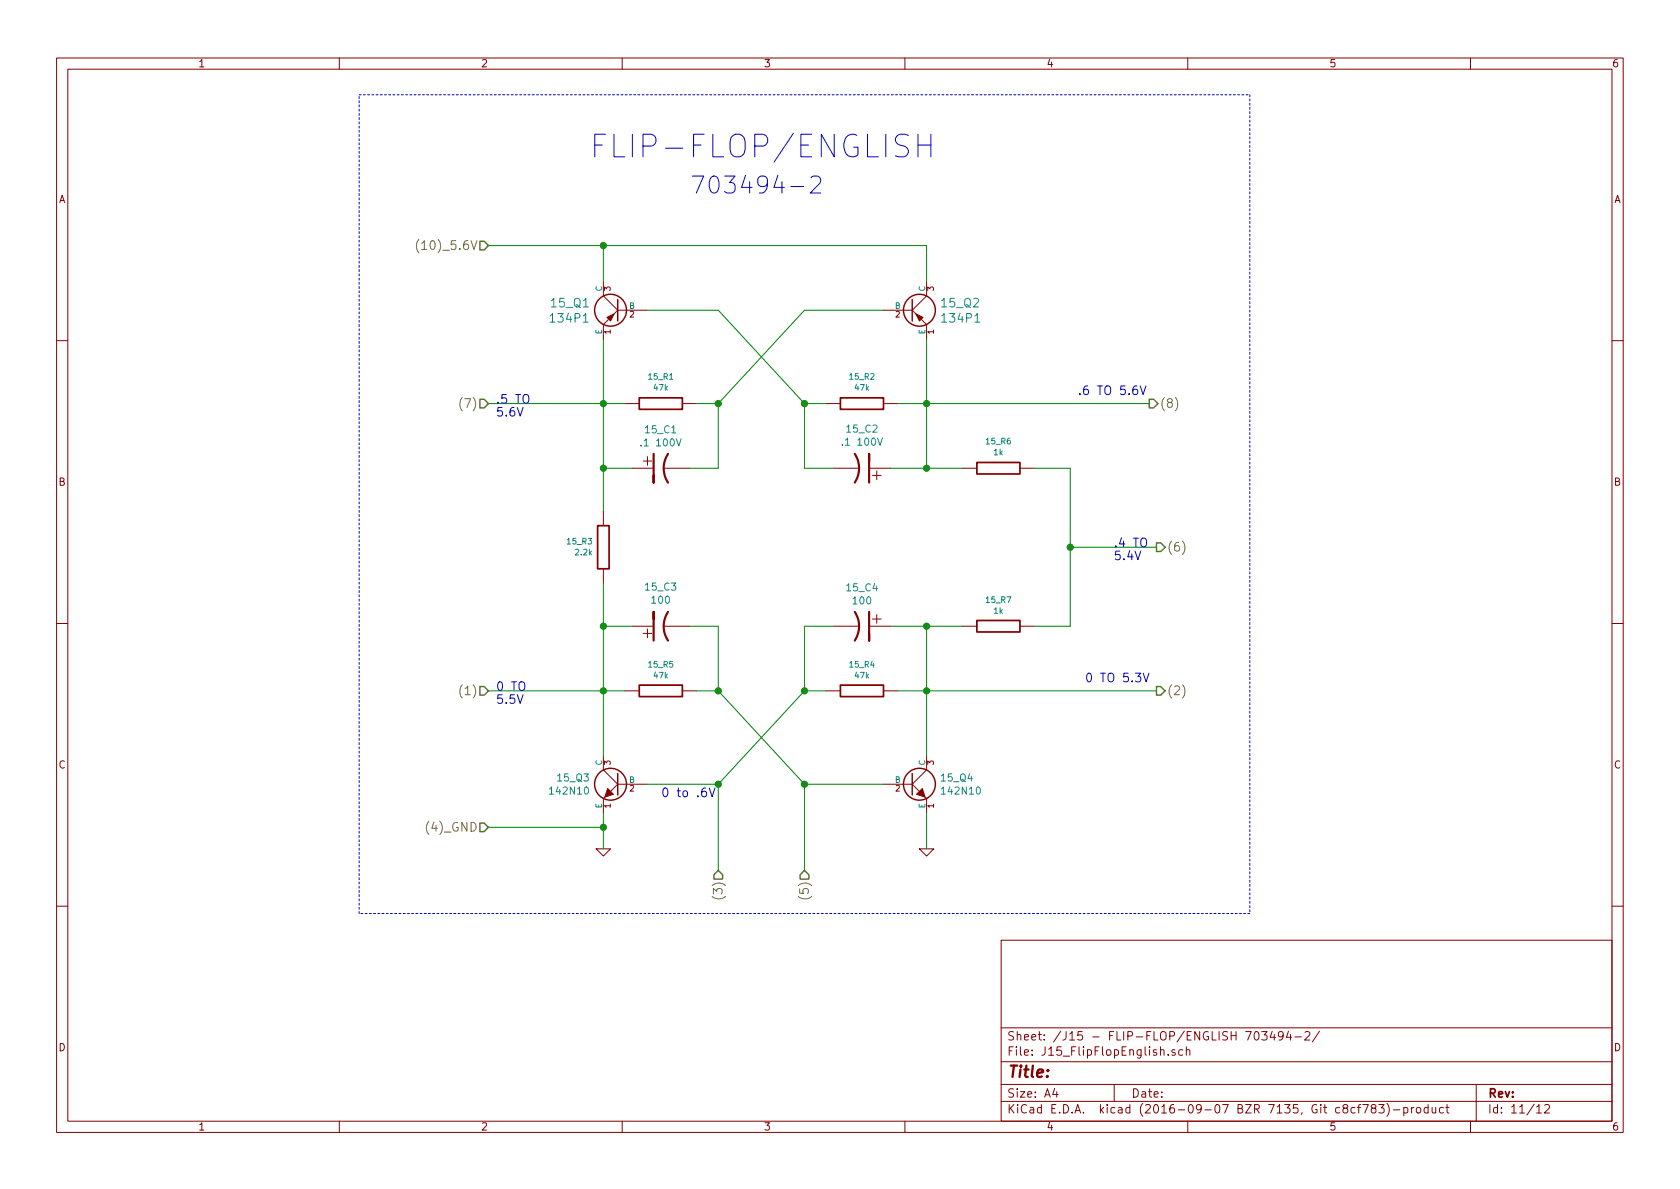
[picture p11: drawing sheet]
<svg xmlns="http://www.w3.org/2000/svg" width="297mm" height="210mm" viewBox="0 0 297 210" stroke-linecap="round" stroke-linejoin="round" font-family="sans-serif">
<g fill="none" stroke="#840000" stroke-width=".18">
<path d="M10 10.3h277v189.9h-277zM12 12.2h273v186.1h-273zM60 10.3v1.9M110 10.3v1.9M160 10.3v1.9M210 10.3v1.9M260 10.3v1.9M106.7 49.8v2.5l2.5 2.6M107.6 56.5l-.9 .9v2.5M109.2 54.9l-.6 .6M109.2 54.9h5.1M156.2 54.9h5.1"/>
<path d="M161.3 54.9l.6 .6M162.9 56.5l.9 .9v2.5M163.8 49.8v2.5l-2.5 2.6M10 60.2h2M110.5 71.4h2.5M120.6 71.4h2.6M146 71.4h2.6M156.2 71.4h2.5M285 60.2h2M106.7 90.4v2.6M111.8 82.8h3.8M117.3 82.8h4.6"/>
<path d="M147.3 82.8h4.6M153.7 82.8h3.8M170.2 82.8h2.5M180.3 82.8h2.6M10 110.3h2M106.7 100.6v2.5M111.8 110.7h3.8M117.3 110.7h4.6M147.3 110.7h4.6M153.7 110.7h3.8M170.2 110.7h2.5M180.3 110.7h2.6"/>
<path d="M285 110.3h2M106.7 133.6v2.5l2.5 2.6M109.2 138.7l-1.3 1.2M109.2 138.7h5.1M110.5 122.2h2.5M120.6 122.2h2.6M146 122.2h2.6M156.2 138.7h5.1M156.2 122.2h2.5M161.3 138.7l1.3 1.2M163.8 133.6v2.5l-2.5 2.6M105.4 150.1h2.5l-1.2 1.3z"/>
<path d="M106.9 141l-.2 .2v2.6M162.6 150.1h2.5l-1.3 1.3zM163.6 141l.2 .2v2.6M10 160.2h2M177 166.3h108v32h-108zM285 160.2h2M60 198.3v1.9M110 198.3v1.9M160 198.3v1.9M177 194.8h108M177 191.8h108M177 187.8h108"/>
<path d="M177 181.8h108M186.5 192.5l-.4 1h1M186.8 193v1M197 191.8v3M205.2 185.7l.2-.1 .4 .1v.9M206.6 186.5v.1M207.7 185.7l-.3-.1-.2 .2 .1 .2 .4 .2v.3h-.5M209.1 185.7l-.4-.1-.3 .3 .1 .6 .2 .1 .4-.1M209.8 185.7l.2-.1 .3 .1 .1 .9M209.8 185.1v1.5M210 198.3v1.9M221.9 182.5l.2-.1a.8 .8 0 0 1 .5 .8 .8 .8 0 0 1-.5 .7 1 1 0 0 1-.2-1.4z"/>
<path d="M223.1 182.4h.9l-.5 .6 .5 .1v.7l-.3 .1-.6-.1M224.9 182.3l-.3 1.1h.9M225.3 182.9v1M226.9 183.1l-.2 .2a.48 .48 0 0 1-.6-.1v-.6a.48 .48 0 0 1 .6-.1l.1 .1a1.19 1.19 0 0 1-.2 1.2l-.4 .1M227.8 182.3l-.3 1.1h.9M228.2 182.9v1M229 183.4h1.1M230.7 182.6l.2-.2h.4l.2 .2 .1 .2-.9 1.1h.9M233.3 182.3l-1.3 2M239.6 195.9l-.5-.1-.2 .3v.6l.2 .1 .5-.1M240 195.8h.6M240.6 195.3l-.3 .1-.1 .1v1.3"/>
<path d="M240.9 195.3h1l-.6 1.5M242.7 196l-.3-.3 .2-.3a.48 .48 0 0 1 .6 .1v.4a.52 .52 0 0 0-.7 .2 .52 .52 0 0 0 .1 .6l.4 .1 .2-.1 .1-.4-.3-.3M243.8 195.3h.9l-.5 .6 .5 .1v.7l-.3 .1-.6-.1M245.2 195.1a1.71 1.71 0 0 1 0 2.3M246.4 196.3h1.1M248.2 195.9l.4-.1 .3 .3v.6l-.3 .1-.4-.1M248.2 195.8v1.5M249.6 195.8v1M250 195.8l-.3 .1-.1 .2M250.5 196l.2-.2 .4 .2 .1 .5-.1 .2-.4 .1-.2-.1zM252.5 195.9l-.4-.1-.3 .3 .1 .6h.6M252.5 195.3v1.5"/>
<path d="M253.2 195.8l.1 .9 .3 .1 .2-.1M253.8 195.8v1M255.2 195.9l-.4-.1-.3 .3 .1 .6 .2 .1 .4-.1M255.6 195.8h.6M255.9 195.3v1.3l.3 .2M260 198.3v1.9M261 191.8v6.5M271.7 195.8l.4-.5v1.5M271.7 196.8h.8M273.1 195.5l.2-.2h.4l.2 .2 .1 .3-.1 .2-.9 .8h1"/>
</g>
<path d="M139.8 33h2.3M143.4 31.4l.4-.3h.7a.8 .8 0 0 1 .5 1.3l-1.7 1.7h1.8M160.6 23.9l-.6-.2h-.9a.97 .97 0 0 0-.8 1 .97 .97 0 0 0 .8 .9 1.48 1.48 0 0 1 1.5 1 1.05 1.05 0 0 1-.8 1.1h-.9l-.6-.1M162.3 23.7v4M162.3 25.6h2.3M164.6 23.7v4M201.6 68.2l.5 1.6 .5-1.6M202.1 119l.5 1.6 .5-1.6M125.4 139.3l.5 1.6 .5-1.6" fill="none" stroke="#0000c2" stroke-width=".18"/>
<g fill="none" stroke="#840000" stroke-width=".25">
<path d="M109.2 136.8v3.8M161.3 136.8v3.8"/>
<circle cx="107.9" cy="54.9" r="2.82"/>
<circle cx="162.6" cy="54.9" r="2.82"/>
<circle cx="107.9" cy="138.7" r="2.82"/>
<circle cx="162.6" cy="138.7" r="2.82"/>
</g>
<g fill="#840000" stroke="#840000" stroke-width=".18">
<path d="M162.1 140.5l1-1.1 .5 1.6z"/>
<path d="M107.4 139.4l1.1 1.1-1.6 .5z"/>
<path d="M161.9 55.5l1.3 .6-.6 .7z"/>
<path d="M107.3 56.1l1.3-.6-.7 1.3z"/>
</g>
<path d="M113 70.4h7.6v2h-7.6zM148.6 70.4h7.6v2h-7.6zM105.7 93h2v7.6h-2zM172.7 81.8h7.6v2h-7.6zM172.7 109.7h7.6v2.1h-7.6zM113 121.2h7.6v2h-7.6zM148.6 121.2h7.6v2h-7.6z" fill="none" stroke="#840000" stroke-width=".3"/>
<path d="M115.6 80.3v5v-1.2M118.1 80.3a4.6 4.6 0 0 0 0 5M151.1 80.3a4.6 4.6 0 0 1 0 5M153.7 81.5v-1.2v5M115.6 109.5v-1.3v5.1M118.1 108.2a4.6 4.6 0 0 0 0 5.1M151.1 108.2a4.6 4.6 0 0 1 0 5.1M153.7 108.2v5.1v-1.3" fill="none" stroke="#840000" stroke-width=".38"/>
<g fill="none" stroke="#008400" stroke-width=".18">
<path d="M86.4 43.4h77.4v6.4M106.7 43.4v6.4M106.7 59.9v30.5M114.3 54.9h12.7l15.2 16.5M156.2 54.9h-14l-15.2 16.5M163.8 59.9v22.9M86.4 71.4h24.1M123.2 71.4h3.8M127 71.4v11.4h-5.1M142.2 71.4v11.4h5.1M142.2 71.4h3.8M158.7 71.4h44.5"/>
<path d="M106.7 82.8h5.1M157.5 82.8h12.7M182.9 82.8h6.3v27.9h-6.3M189.2 96.8h15.3M106.7 103.1v30.5M106.7 110.7h5.1M121.9 110.7h5.1v11.5M147.3 110.7h-5.1v11.5M157.5 110.7h12.7M163.8 110.7v22.9M86.4 122.2h24.1M114.3 138.7h12.7"/>
<path d="M123.2 122.2h3.8M127 122.2l15.2 16.5M127 138.7v15.2M142.2 122.2h3.8M142.2 138.7h14M142.2 122.2l-15.2 16.5M142.2 138.7v15.2M158.7 122.2h45.8M86.4 146.3h20.3M106.7 143.8v6.3M163.8 143.8v6.3"/>
</g>
<g fill="#008400" stroke="#008400" stroke-width=".25">
<circle cx="106.7" cy="122.2" r=".51"/>
<circle cx="127" cy="122.2" r=".51"/>
<circle cx="142.2" cy="122.2" r=".51"/>
<circle cx="163.8" cy="122.2" r=".51"/>
<circle cx="163.8" cy="110.7" r=".51"/>
<circle cx="106.7" cy="71.4" r=".51"/>
<circle cx="127" cy="71.4" r=".51"/>
<circle cx="142.2" cy="71.4" r=".51"/>
<circle cx="163.8" cy="71.4" r=".51"/>
<circle cx="163.8" cy="82.8" r=".51"/>
<circle cx="106.7" cy="82.8" r=".51"/>
<circle cx="106.7" cy="110.7" r=".51"/>
<circle cx="189.2" cy="96.8" r=".51"/>
<circle cx="106.7" cy="43.4" r=".51"/>
<circle cx="106.7" cy="146.3" r=".51"/>
<circle cx="142.2" cy="138.7" r=".51"/>
<circle cx="127" cy="138.7" r=".51"/>
</g>
<path d="M113.4 78.7v.2M148.9 78.6v.1" fill="none" stroke="#008484" stroke-width=".18"/>
<path d="M84.8 42.7h.8l.8 .7-.8 .8h-.8zM84.8 70.6h.8l.8 .8-.8 .7h-.8zM203.2 70.6h.8l.7 .8-.7 .7h-.8zM204.5 96h.7l.8 .8-.8 .7h-.7zM84.8 121.4h.8l.8 .8-.8 .7h-.8zM204.5 121.4h.7l.8 .8-.8 .7h-.7zM84.8 145.5h.8l.8 .8-.8 .8h-.8zM127 153.9l.8 .8v.7h-1.6v-.7zM142.2 153.9l.8 .8v.7h-1.5v-.7z" fill="none" stroke="#848400" stroke-width=".25"/>
<g fill="#840000" stroke="#840000" stroke-width=".25">
<path d="M161.3 53v3.8z"/>
<path d="M109.2 53v3.8z"/>
</g>
<path d="M74.1 42.3a1.81 1.81 0 0 0 0 2.4M81.7 70.3a1.81 1.81 0 0 0 0 2.3M81.7 121.1a1.81 1.81 0 0 0 0 2.3" fill="none" stroke="#848400" stroke-width=".18"/>
<path d="M63.5 16.8h157.5M221 16.8v144.7M63.5 161.5v-144.7M221 161.5h-157.5" fill="none" stroke="#0000c2" stroke-width=".18" stroke-dasharray=".3 .4"/>
<text font-size="5.6" fill="#0000c2" x="104.1" y="27.9">FLIP-FLOP/ENGLISH</text>
<text font-size="4.2" fill="#0000c2" x="121.9" y="34.3">703494-2</text>
<g font-size="2.8" fill="#840000">
<text x="115.4" y="82.3" transform="rotate(-90 115.4 82.3)">+</text>
<text x="155.9" y="84.9" transform="rotate(-90 155.9 84.9)">+</text>
<text x="115.4" y="112.8" transform="rotate(-90 115.4 112.8)">+</text>
<text x="155.9" y="110.3" transform="rotate(-90 155.9 110.3)">+</text>
<text x="178" y="190.5">Title:</text>
</g>
<g font-size="2.2" fill="#848400">
<text x="75.1" y="44.2">(10)_5.6V</text>
<text x="81.9" y="72.1">(7)</text>
<text x="205" y="72.1">(8)</text>
<text x="206.3" y="97.5">(6)</text>
<text x="81.9" y="122.9">(1)</text>
<text x="206.3" y="122.9">(2)</text>
<text x="75.9" y="147.1">(4)_GND</text>
<text x="127.8" y="158.4" transform="rotate(-90 127.8 158.4)">(3)</text>
<text x="143" y="158.4" transform="rotate(-90 143 158.4)">(5)</text>
</g>
<text font-size="2.2" fill="#0000c2" x="116.8" y="141">0 to .6V</text>
<g font-size="2.1" fill="#008484">
<text x="97.6" y="57">134P1</text>
<text x="97.6" y="54.4">15_Q1</text>
<text x="166.6" y="54.4">15_Q2</text>
<text x="166.8" y="57">134P1</text>
</g>
<g font-size="2.1" fill="#0000c2">
<text x="87.6" y="71.4">.5 TO</text>
<text x="190.5" y="69.8">.6 TO 5.6V</text>
<text x="87.6" y="73.7">5.6V</text>
<text x="196.8" y="96.8">.4 TO</text>
<text x="196.8" y="99.1">5.4V</text>
<text x="87.6" y="122.2">0 TO</text>
<text x="87.6" y="124.5">5.5V</text>
<text x="191.8" y="120.6">0 TO 5.3V</text>
</g>
<g font-size="2.1" fill="#840000">
<text x="178" y="184">Sheet: /J15 - FLIP-FLOP/ENGLISH 703494-2/</text>
<text x="178" y="186.7">File: J15_FlipFlopEnglish.sch</text>
<text x="178" y="196.9">KiCad E.D.A. kicad (2016-09-07 BZR 7135, Git c8cf783)-product</text>
<text x="178" y="194.1">Size: A4</text>
<text x="200" y="194.1">Date:</text>
<text x="263" y="194.1">Rev:</text>
<text x="263" y="196.9">Id: 11/12</text>
</g>
<g font-size="1.8" fill="#840000">
<text x="35" y="11.9">1</text>
<text x="85" y="11.9">2</text>
<text x="135" y="11.9">3</text>
<text x="185" y="11.9">4</text>
<text x="235" y="11.9">5</text>
<text x="285" y="11.9">6</text>
<text x="10.4" y="35.9">A</text>
<text x="285.4" y="35.9">A</text>
<text x="10.4" y="85.9">B</text>
<text x="285.4" y="85.9">B</text>
<text x="10.4" y="135.9">C</text>
<text x="285.4" y="135.9">C</text>
<text x="10.4" y="185.9">D</text>
<text x="285.4" y="185.9">D</text>
<text x="35" y="199.9">1</text>
<text x="85" y="199.9">2</text>
<text x="135" y="199.9">3</text>
<text x="185" y="199.9">4</text>
<text x="235" y="199.9">5</text>
<text x="285" y="199.9">6</text>
</g>
<g font-size="1.8" fill="#008484">
<text x="114.2" y="76.6">15_C1</text>
<text x="149.8" y="76.5">15_C2</text>
<text x="113.8" y="78.9">.1 100V</text>
<text x="149.4" y="78.8">.1 100V</text>
<text x="114.2" y="104.4">15_C3</text>
<text x="115.3" y="106.8">100</text>
<text x="149.8" y="104.6">15_C4</text>
<text x="150.9" y="106.9">100</text>
<text x="97.5" y="140.5">142N10</text>
<text x="98.7" y="138.2">15_Q3</text>
<text x="166.5" y="138.2">15_Q4</text>
<text x="166.8" y="140.5">142N10</text>
</g>
<g font-size="1.4" fill="#008484">
<text x="106.4" y="51.6" transform="rotate(-90 106.4 51.6)">C</text>
<text x="163.6" y="51.6" transform="rotate(-90 163.6 51.6)">C</text>
<text x="106.4" y="59.1" transform="rotate(-90 106.4 59.1)">E</text>
<text x="111.3" y="54.6">B</text>
<text x="158.2" y="54.6">B</text>
<text x="163.6" y="59.1" transform="rotate(-90 163.6 59.1)">E</text>
<text x="114.8" y="67.1">15_R1</text>
<text x="115.7" y="69.1">47k</text>
<text x="150.3" y="67.1">15_R2</text>
<text x="151.2" y="69.1">47k</text>
<text x="174.4" y="78.6">15_R6</text>
<text x="175.7" y="80.5">1k</text>
<text x="100.4" y="96.3">15_R3</text>
<text x="101.8" y="98.2">2.2k</text>
<text x="174.4" y="106.6">15_R7</text>
<text x="175.7" y="108.5">1k</text>
<text x="114.8" y="118">15_R5</text>
<text x="115.7" y="120">47k</text>
<text x="150.3" y="118">15_R4</text>
<text x="151.2" y="120">47k</text>
<text x="106.4" y="135.4" transform="rotate(-90 106.4 135.4)">C</text>
<text x="163.6" y="135.4" transform="rotate(-90 163.6 135.4)">C</text>
<text x="106.4" y="142.9" transform="rotate(-90 106.4 142.9)">E</text>
<text x="111.3" y="138.4">B</text>
<text x="158.2" y="138.4">B</text>
<text x="163.6" y="142.9" transform="rotate(-90 163.6 142.9)">E</text>
</g>
<g font-size="1.4" fill="#840000">
<text x="107.9" y="51.4" transform="rotate(-90 107.9 51.4)">3</text>
<text x="165.1" y="51.4" transform="rotate(-90 165.1 51.4)">3</text>
<text x="107.9" y="59" transform="rotate(-90 107.9 59)">1</text>
<text x="111.4" y="56.1">2</text>
<text x="158.4" y="56.1">2</text>
<text x="165.1" y="59" transform="rotate(-90 165.1 59)">1</text>
<text x="107.9" y="135.2" transform="rotate(-90 107.9 135.2)">3</text>
<text x="165.1" y="135.2" transform="rotate(-90 165.1 135.2)">3</text>
<text x="107.9" y="142.9" transform="rotate(-90 107.9 142.9)">1</text>
<text x="111.4" y="139.9">2</text>
<text x="158.4" y="139.9">2</text>
<text x="165.1" y="142.9" transform="rotate(-90 165.1 142.9)">1</text>
</g>
</svg>
